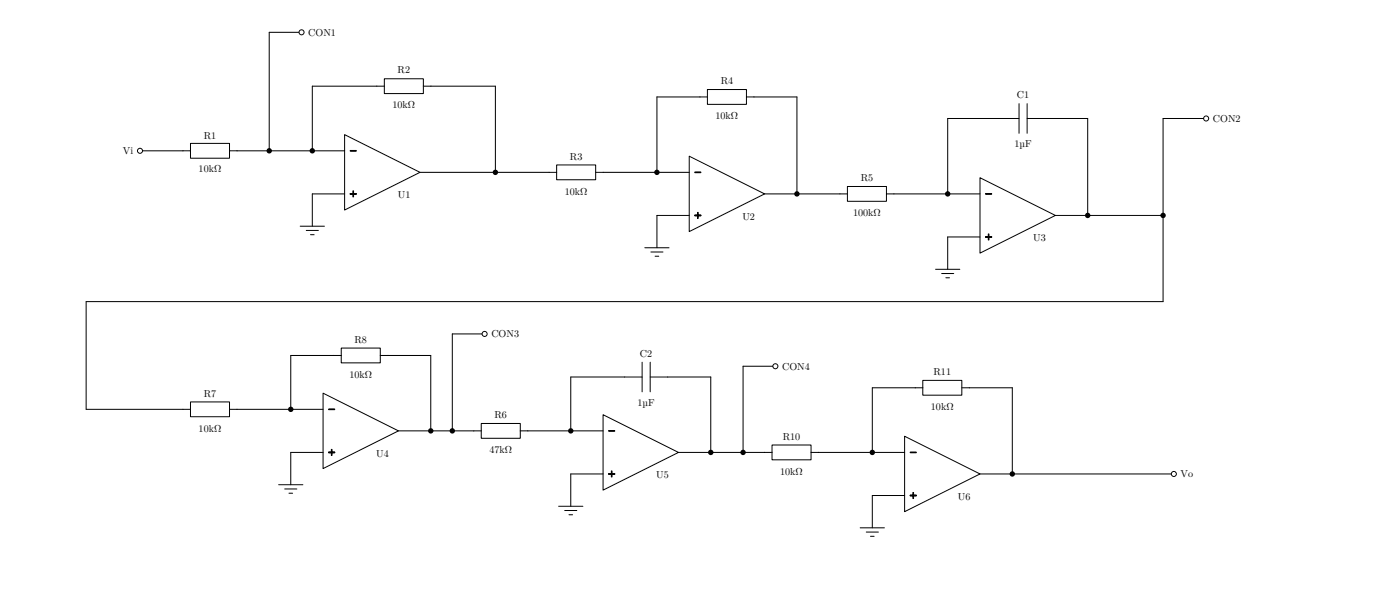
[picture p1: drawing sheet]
<svg xmlns="http://www.w3.org/2000/svg" width="734mm" height="322mm" viewBox="0 0 734 322" stroke-linecap="round" stroke-linejoin="round" font-family="sans-serif">
<g fill="none" stroke="#000" stroke-width=".53">
<path d="M158 17h-17v62M198 45h-34v34M226 45h34v45M367 51h-23v39M395 51h23v51M73 79h23M124 79h57M525 62h-28v40M548 62h22v51M632 62h-22v96h-565v56h51M220 90h68M316 90h45"/>
<path d="M181 102h-17v17M361 113h-17v17M401 102h39M468 102h46M553 113h57M514 124h-17v17M254 175h-17v51M175 186h-23v28M203 186h23v40M327 198h-28v28M350 198h23v39M406 192h-17v45"/>
<path d="M124 214h45M480 203h-23v34M508 203h23v45M169 237h-17v17M209 226h39M277 226h39M356 237h45M429 237h45M316 248h-17v17M474 260h-17v17M514 248h101"/>
</g>
<g fill="#000">
<circle cx="141" cy="79" r="1.4"/>
<circle cx="164" cy="79" r="1.4"/>
<circle cx="260" cy="90" r="1.4"/>
<circle cx="344" cy="90" r="1.4"/>
<circle cx="418" cy="102" r="1.4"/>
<circle cx="497" cy="102" r="1.4"/>
<circle cx="570" cy="113" r="1.4"/>
<circle cx="610" cy="113" r="1.4"/>
<circle cx="152" cy="214" r="1.4"/>
<circle cx="226" cy="226" r="1.4"/>
<circle cx="237" cy="226" r="1.4"/>
<circle cx="299" cy="226" r="1.4"/>
<circle cx="373" cy="237" r="1.4"/>
<circle cx="389" cy="237" r="1.4"/>
<circle cx="457" cy="237" r="1.4"/>
<circle cx="531" cy="248" r="1.4"/>
</g>
<circle cx="73" cy="79" r="1.3" fill="#fff"/>
<path d="M72 79a1.1 1.1 0 0 1 2 0 1.1 1.1 0 0 1-2 0zM72 79a1.6 1.6 0 0 0 3 0 1.6 1.6 0 0 0-3 0z" fill-rule="evenodd" fill="#000"/>
<circle cx="158" cy="17" r="1.3" fill="#fff"/>
<path d="M157 17a1.1 1.1 0 0 1 2 0 1.1 1.1 0 0 1-2 0zM156 17a2 2 0 0 0 4 0 2 2 0 0 0-4 0z" fill-rule="evenodd" fill="#000"/>
<g fill="none" stroke="#000" stroke-width=".52">
<path d="M157 119h13M161 121h6M163 123h2M338 130h13M341 132h6M343 134h2M490 141h13M494 143h6M496 146h2M146 254h13M149 256h7M151 258h2"/>
<path d="M293 265h13M296 268h6M298 270h2M451 277h13M454 279h6M456 281h2"/>
</g>
<circle cx="615" cy="248" r="1.3" fill="#fff"/>
<path d="M614 248a1.1 1.1 0 0 1 2 0 1.1 1.1 0 0 1-2 0zM614 248a1.6 1.6 0 0 0 3 0 1.6 1.6 0 0 0-3 0z" fill-rule="evenodd" fill="#000"/>
<circle cx="632" cy="62" r="1.3" fill="#fff"/>
<path d="M631 62a1.1 1.1 0 0 1 2 0 1.1 1.1 0 0 1-2 0zM631 62a1.6 1.6 0 0 0 3 0 1.6 1.6 0 0 0-3 0z" fill-rule="evenodd" fill="#000"/>
<circle cx="254" cy="175" r="1.3" fill="#fff"/>
<path d="M253 175a1.1 1.1 0 0 1 2 0 1.1 1.1 0 0 1-2 0zM252 175a2 2 0 0 0 4 0 2 2 0 0 0-4 0z" fill-rule="evenodd" fill="#000"/>
<circle cx="406" cy="192" r="1.3" fill="#fff"/>
<path d="M405 192a1.1 1.1 0 0 1 2 0 1.1 1.1 0 0 1-2 0zM405 192a1.6 1.6 0 0 0 3 0 1.6 1.6 0 0 0-3 0z" fill-rule="evenodd" fill="#000"/>
<g fill="none" stroke="#000" stroke-width=".52">
<path d="M198 45h3M201 41h21v8h-21zM222 45h4M367 51h4M371 47h20v8h-20zM391 51h4M534 54v16M538 54v16M96 79h4M100 75h20v8h-20zM120 79h4M181 71l39 19-39 20z"/>
<path d="M184 79h3M525 62h9M538 62h10M288 90h4M292 86h20v8h-20zM312 90h4M361 82l40 20-40 19zM364 90h3M444 98h21v7h-21zM514 93l39 20-39 20zM184 102h3M364 113h3"/>
<path d="M440 102h4M465 102h3M517 102h3M517 124h3M175 186h4M179 182h20v8h-20zM199 186h4M327 198h10M337 190v15M341 198h9M341 190v15M484 199h20v8h-20z"/>
<path d="M96 214h4M100 211h20v7h-20zM120 214h4M169 206l40 20-40 20zM172 214h3M316 217l40 20-40 20zM480 203h4M504 203h4M172 237h3M248 226h4M252 222h21v8h-21zM273 226h4"/>
<path d="M319 226h3M401 237h4M405 233h20v8h-20zM425 237h4M474 229l40 19-40 20zM477 237h3M319 248h3M477 260h3"/>
</g>
<g fill="#000" stroke="#000" stroke-width=".52">
<path d="M184 79h3z" fill-rule="evenodd"/>
<path d="M364 90h3z" fill-rule="evenodd"/>
<path d="M184 101l3 1z" fill-rule="evenodd"/>
<path d="M364 113h3z" fill-rule="evenodd"/>
<path d="M517 101l3 1z" fill-rule="evenodd"/>
<path d="M517 124h3z" fill-rule="evenodd"/>
<path d="M172 214l3 1z" fill-rule="evenodd"/>
<path d="M172 237h3z" fill-rule="evenodd"/>
<path d="M319 226h3z" fill-rule="evenodd"/>
<path d="M477 237h3z" fill-rule="evenodd"/>
<path d="M319 248l3 1z" fill-rule="evenodd"/>
<path d="M477 259l3 1z" fill-rule="evenodd"/>
</g>
<path d="M184 101h1v-1v1l2 1h-2v1v-1zM364 113h2v-2v2h1h-1v1v-1zM517 124h1v-1v1h2h-2v2v-2zM172 237h2v-2v2h1h-1v2v-2zM319 248h1l1-1v1l1 1h-1l-1 1v-1zM477 259h1l1-1v1l1 1h-1l-1 1v-1z" fill="#000" stroke="#000" stroke-width=".52"/>
<g font-size="5.3">
<text x="162" y="19">CON1</text>
<text x="208" y="38">R2</text>
<text x="378" y="44">R4</text>
<text x="533" y="52">C1</text>
<text x="206" y="57">10kΩ</text>
<text x="375" y="62">10kΩ</text>
<text x="636" y="64">CON2</text>
<text x="107" y="73">R1</text>
<text x="532" y="77">1µF</text>
<text x="64" y="81">Vi</text>
<text x="299" y="84">R3</text>
<text x="104" y="90">10kΩ</text>
<text x="451" y="95">R5</text>
<text x="296" y="102">10kΩ</text>
<text x="208" y="104">U1</text>
<text x="447" y="113">100kΩ</text>
<text x="389" y="115">U2</text>
<text x="542" y="126">U3</text>
<text x="186" y="180">R8</text>
<text x="258" y="177">CON3</text>
<text x="335" y="187">C2</text>
<text x="183" y="198">10kΩ</text>
<text x="410" y="194">CON4</text>
<text x="489" y="196">R11</text>
<text x="107" y="208">R7</text>
<text x="334" y="213">1µF</text>
<text x="488" y="215">10kΩ</text>
<text x="259" y="219">R6</text>
<text x="104" y="226">10kΩ</text>
<text x="410" y="230">R10</text>
<text x="197" y="239">U4</text>
<text x="257" y="237">47kΩ</text>
<text x="344" y="251">U5</text>
<text x="409" y="249">10kΩ</text>
<text x="619" y="250">Vo</text>
<text x="502" y="262">U6</text>
</g>
</svg>
